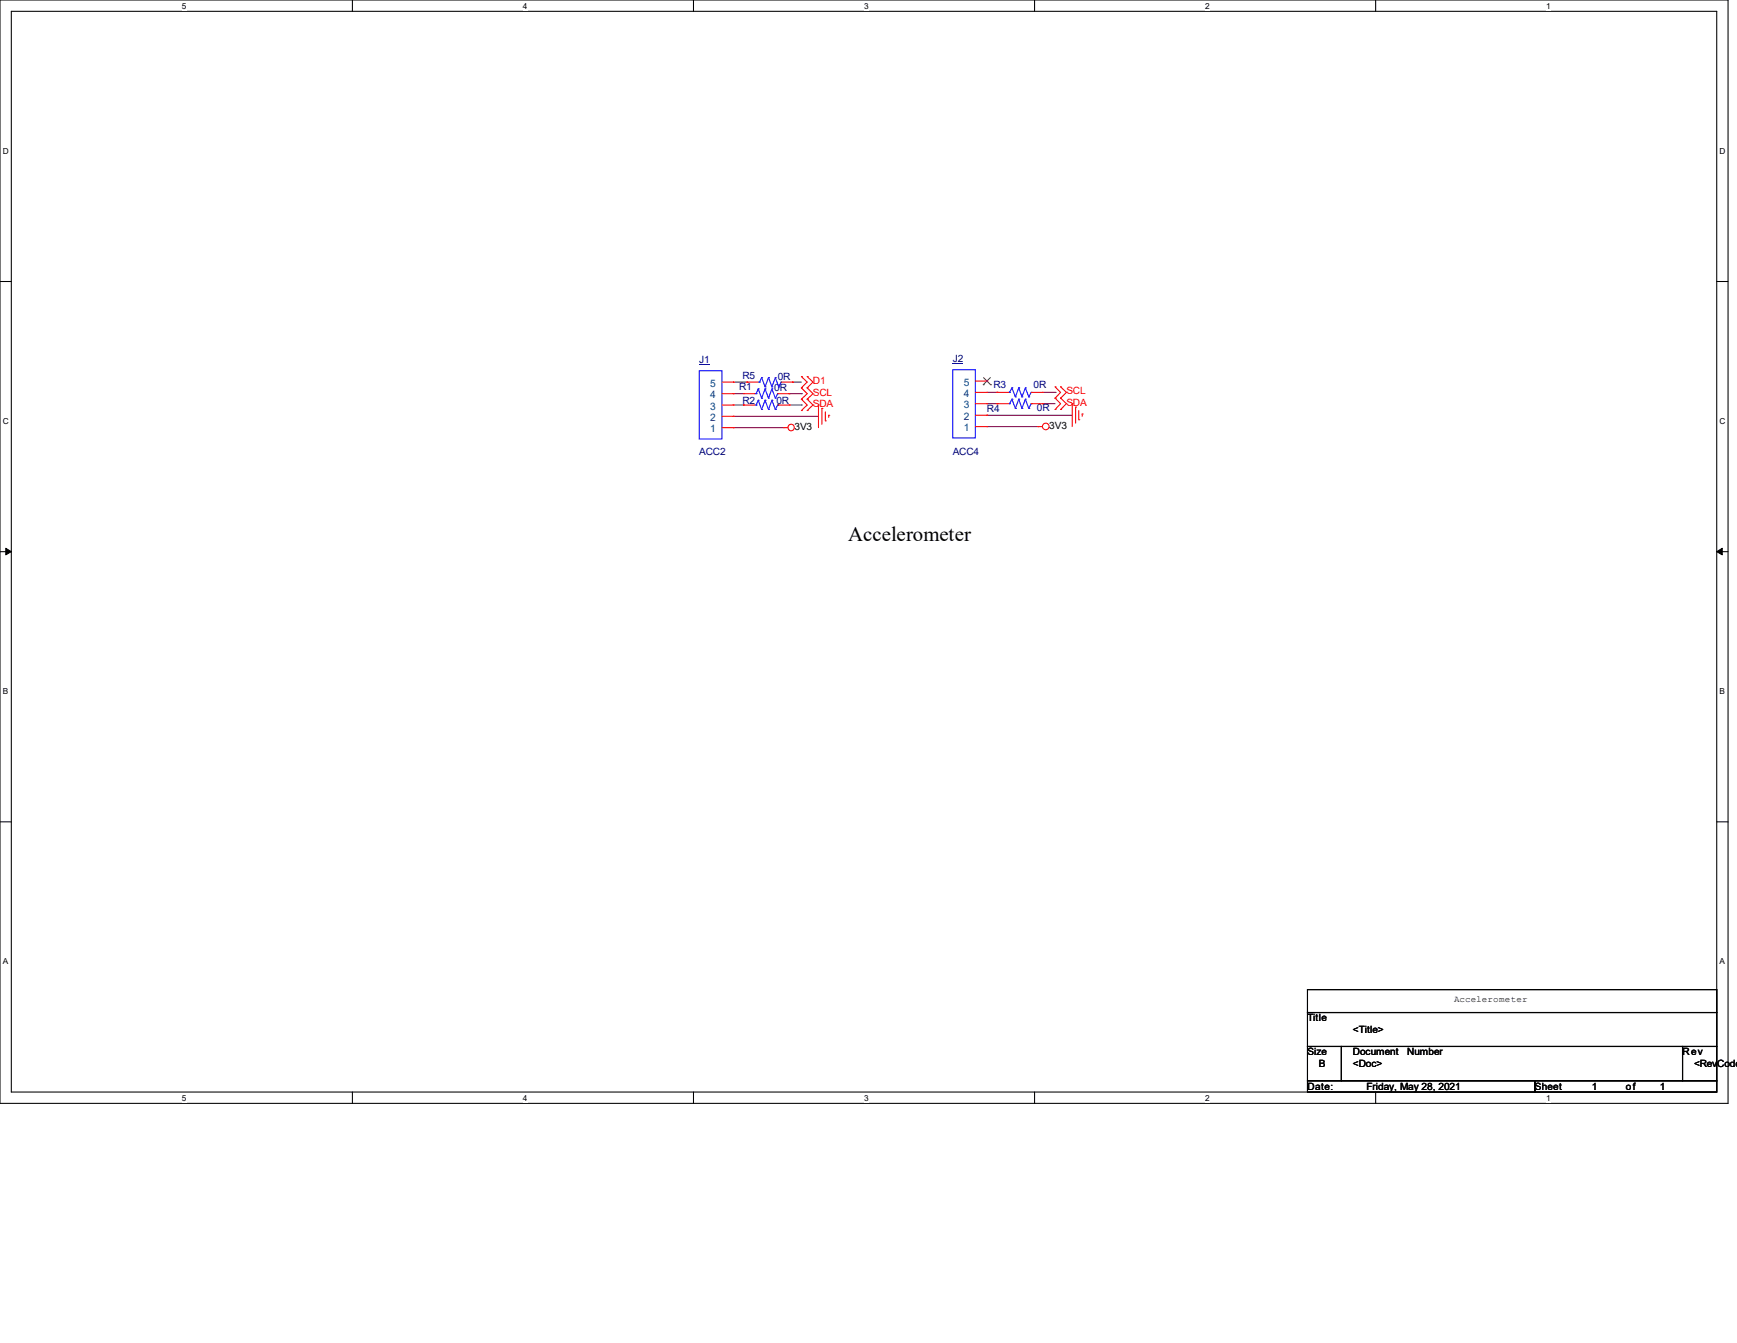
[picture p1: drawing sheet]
<svg xmlns="http://www.w3.org/2000/svg" width="279mm" height="216mm" viewBox="0 0 279 216" stroke-linecap="round" stroke-linejoin="round" font-family="sans-serif">
<path d="M0 0h278v177.4h-278zM1.8 1.8h274.3v173.8h-274.3z" fill="none" stroke="#000" stroke-width=".17"/>
<g fill="#fff">
<path d="M29.3 .2h.7v1.5h-.7z"/>
<path d="M29.3 175.8h.7v1.4h-.7z"/>
</g>
<path d="M56.7 0v1.8M56.7 175.6v1.8" fill="none" stroke="#000" stroke-width=".17"/>
<g fill="#fff">
<path d="M84.1 .2h.7v1.5h-.7z"/>
<path d="M84.1 175.8h.7v1.4h-.7z"/>
</g>
<path d="M111.5 0v1.8M111.5 175.6v1.8" fill="none" stroke="#000" stroke-width=".17"/>
<g fill="#fff">
<path d="M139 .2h.7v1.5h-.7z"/>
<path d="M139 175.8h.7v1.4h-.7z"/>
</g>
<path d="M166.4 0v1.8M166.4 175.6v1.8" fill="none" stroke="#000" stroke-width=".17"/>
<g fill="#fff">
<path d="M193.8 .2h.8v1.5h-.8z"/>
<path d="M193.8 175.8h.8v1.4h-.8z"/>
</g>
<path d="M221.3 0v1.8M221.3 175.6v1.8" fill="none" stroke="#000" stroke-width=".17"/>
<g fill="#fff">
<path d="M248.7 .2h.7v1.5h-.7z"/>
<path d="M248.7 175.8h.7v1.4h-.7z"/>
<path d="M.5 23.5h.9v1.5h-.9z"/>
<path d="M276.6 23.5h.9v1.5h-.9z"/>
<path d="M.5 67h.9v1.5h-.9z"/>
<path d="M276.6 67h.9v1.5h-.9z"/>
</g>
<path d="M0 45.3h1.8M276.1 45.3h1.9" fill="none" stroke="#000" stroke-width=".17"/>
<g fill="#fff">
<path d="M.5 110.4h.8v1.5h-.8z"/>
<path d="M276.6 110.4h.9v1.5h-.9z"/>
</g>
<path d="M0 88.7h1.8M276.1 88.7h1.9" fill="none" stroke="#000" stroke-width=".17"/>
<path d="M.9 88.1l.9 .6-.9 .5zM276.1 88.7l.9-.6v1.1z" fill="#000" stroke="#000" stroke-width=".16"/>
<g fill="#fff">
<path d="M.5 153.8h.8v1.5h-.8z"/>
<path d="M276.6 153.8h.9v1.5h-.9z"/>
</g>
<path d="M0 132.1h1.8M276.1 132.1h1.9M210.3 159.1h65.8v3.7h-65.8zM210.3 162.8h65.8v5.4h-65.8zM210.3 168.2h5.5v5.5h-5.5zM210.3 173.7h36.6v1.9h-36.6zM215.8 168.2h54.8v5.5h-54.8zM246.9 173.7h29.2v1.9h-29.2zM270.6 168.2h5.5v5.5h-5.5z" fill="none" stroke="#000" stroke-width=".17"/>
<g fill="none" stroke="#800040" stroke-width=".17">
<path d="M117.9 68.7h.1M117.9 66.9h.1M117.9 63.3h.1M117.9 68.7h8.1M117.9 66.9h13.8M117.9 65.1h1.7M117.9 63.3h1.7M117.9 61.4h2.2M119.6 65.1h.1M120.1 61.4h.1M126.9 65.1h2M126.9 63.3h2"/>
<path d="M127.5 61.4h.1M127.5 61.4h1.4M128.9 65.1h.1M128.9 63.3h.1M158.7 68.6h.1M158.7 66.8h.1M158.7 68.6h8.3M158.7 66.8h13.8M158.7 63.1h1.7M158.7 64.9h1.7M160.4 63.1h.1M160.4 64.9h.1"/>
<path d="M167.7 64.9h.1M167.7 63.1h2M167.7 64.9h2M169.7 63.1h.1"/>
</g>
<g fill="none" stroke="#f00" stroke-width=".17">
<path d="M119.6 65.1h.1M119.6 65.1h1.8M125.1 65.1h1.8M126 68.7h.1M126 68.7h.7M126.9 65.1h.1M128.9 66h.1M128.9 64.2h.1M128.9 62.4h.1M128.9 60.5h.1M128.9 64.2l.9 .9-.9 .9M128.9 62.4l.9 .9-.9 .9"/>
<path d="M128.9 60.5l.9 .9-.9 1M129.8 66h.1M129.8 64.2h.1M129.8 62.4h.1M129.8 60.5h.1M129.8 64.2l1 .9-1 .9M129.8 62.4l1 .9-1 .9M129.8 60.5l1 .9-1 1M131.7 65.1h.1M131.7 65.1v3.6M132.2 65.7h.1M132.2 65.7v2.5"/>
<path d="M132.8 67.6h.1M132.8 66.2v1.4M133.3 66.8h.1M133.3 66.8v.3M167 68.6h.1M167 68.6h.7M169.7 65.8h.1M169.7 64h.1M169.7 62.2h.1M169.7 64l.9 .9-.9 .9M169.7 62.2l.9 .9-.9 .9M170.6 65.8h.1"/>
<path d="M170.6 64h.1M170.6 62.2h.1M170.6 64l.9 .9-.9 .9M170.6 62.2l.9 .9-.9 .9M172.5 64.9h.1M172.5 64.9v3.7M173 65.4h.1M173 65.4v2.6M173.5 67.5h.1M173.5 66v1.5M174.1 66.5h.1M174.1 66.5v.4"/>
<circle cx="127.2" cy="68.7" r=".52"/>
<circle cx="168.2" cy="68.6" r=".53"/>
</g>
<g fill="none" stroke="#00f" stroke-width=".17">
<path d="M153.2 59.4h3.7v11h-3.7zM121.4 65.1h.2M121.6 65.1h.1M122 64.3h.1M122 64.3l-.4 .8M122 64.3l.5 1.5M122.5 65.8h.1M123.1 64.3h.1M123.1 64.3l-.6 1.5M123.1 64.3l.5 1.5M123.6 65.8h.1M124.2 64.3h.1"/>
<path d="M124.2 64.3l-.6 1.5M124.2 64.3l.5 1.5M124.7 65.8h.1M125.1 65.1h.1M125.1 65.1l-.4 .7"/>
</g>
<path d="M153.2 58.3h1.7v.1h-1.7z" fill="#000080"/>
<g fill="none" stroke="#f00" stroke-width=".17">
<path d="M156.9 68.6h1.8M156.9 66.8h1.8M156.9 64.9h1.8M156.9 63.1h1.8M156.9 61.3h1.8M158.7 68.6h.1M158.7 66.8h.1M158.7 64.9h.1M158.7 63.1h.1M158.7 61.3h.1M160.4 63.1h.1M160.4 64.9h.1"/>
<path d="M160.4 64.9h1.8M160.4 63.1h1.8M165.9 64.9h1.8M165.9 63.1h1.8M167.7 63.1h.1M167.7 64.9h.1"/>
</g>
<path d="M158.2 61.8h.1M158.2 60.7l1.1 1.1M159.3 60.7l-1.1 1.1M159.3 61.8h.1" fill="none" stroke="#804000" stroke-width=".16"/>
<g fill="none" stroke="#00f" stroke-width=".17">
<path d="M112.5 59.6h3.6v11h-3.6zM162.2 63.1h.2M162.2 64.9h.2M162.4 63.1h.1M162.4 64.9h.1M162.8 62.4h.1M162.8 64.2h.1M162.8 62.4l-.4 .7M162.8 62.4l.5 1.4M162.8 64.2l-.4 .7M162.8 64.2l.5 1.5M163.3 63.8h.1"/>
<path d="M163.3 65.7h.1M163.9 62.4h.1M163.9 64.2h.1M163.9 62.4l-.6 1.4M163.9 62.4l.5 1.4M163.9 64.2l-.6 1.5M163.9 64.2l.5 1.5M164.4 63.8h.1M164.4 65.7h.1M164.9 62.4h.1M164.9 64.2h.1M164.9 62.4l-.5 1.4"/>
<path d="M164.9 62.4l.6 1.4M164.9 64.2l-.5 1.5M164.9 64.2l.6 1.5M165.5 63.8h.1M165.5 65.7h.1M165.9 63.1h.1M165.9 64.9h.1M165.9 63.1l-.4 .7M165.9 64.9l-.4 .8"/>
</g>
<path d="M112.5 58.5h1.7v.1h-1.7z" fill="#000080"/>
<g fill="none" stroke="#f00" stroke-width=".17">
<path d="M116.1 68.7h1.8M116.1 66.9h1.8M116.1 65.1h1.8M116.1 63.3h1.8M116.1 61.4h1.8M117.9 68.7h.1M117.9 66.9h.1M117.9 65.1h.1M117.9 63.3h.1M117.9 61.4h.1M119.6 63.3h.1M119.6 63.3h1.8"/>
<path d="M120.1 61.4h.1M120.1 61.4h1.9M125.1 63.3h1.8M125.6 61.4h1.9M126.9 63.3h.1M127.5 61.4h.1"/>
</g>
<g fill="none" stroke="#00f" stroke-width=".17">
<path d="M121.4 63.3h.2M121.6 63.3h.1M122 62.5h.1M122 62.5l-.4 .8M122 62.5l.5 1.5M122 61.4h.2M122.2 61.4h.1M122.5 64h.1M122.5 60.7h.1M122.5 60.7l-.3 .7M122.5 60.7l.6 1.5M123.1 62.5h.1"/>
<path d="M123.1 62.2h.1M123.1 62.5l-.6 1.5M123.1 62.5l.5 1.5M123.6 64h.1M123.6 60.7h.1M123.6 60.7l-.5 1.5M123.6 60.7l.6 1.5M124.2 62.5h.1M124.2 62.2h.1M124.2 62.5l-.6 1.5M124.2 62.5l.5 1.5M124.7 64h.1"/>
<path d="M124.7 60.7h.1M124.7 60.7l-.5 1.5M124.7 60.7l.6 1.5M125.1 63.3h.1M125.1 63.3l-.4 .7M125.3 62.2h.1M125.6 61.4h.1M125.6 61.4l-.3 .8"/>
</g>
<text font-size="3.4" x="136.4" y="87">Accelerometer</text>
<g font-size="1.7" fill="#004080">
<text x="114.3" y="65.9">3</text>
<text x="114.3" y="64.1">4</text>
<text x="114.3" y="62.2">5</text>
<text x="155" y="65.7">3</text>
<text x="155" y="63.8">4</text>
<text x="155" y="62">5</text>
<text x="114.3" y="69.5">1</text>
<text x="114.3" y="67.7">2</text>
<text x="155" y="69.3">1</text>
<text x="155" y="67.5">2</text>
</g>
<g font-size="1.6" fill="#000080">
<text x="112.5" y="58.3">J1</text>
<text x="153.2" y="58.1">J2</text>
<text x="118.9" y="62.7">R1</text>
<text x="119.4" y="64.9">R2</text>
<text x="119.4" y="60.9">R5</text>
<text x="124.5" y="62.9">0R</text>
<text x="124.9" y="64.9">0R</text>
<text x="125.1" y="61">0R</text>
<text x="159.8" y="62.3">R3</text>
<text x="166.2" y="62.3">0R</text>
<text x="166.8" y="66">0R</text>
<text x="158.7" y="66.2">R4</text>
<text x="112.5" y="73.1">ACC2</text>
<text x="153.2" y="73.1">ACC4</text>
</g>
<g font-size="1.6" fill="#f00">
<text x="130.8" y="65.4">SDA</text>
<text x="130.8" y="63.6">SCL</text>
<text x="130.8" y="61.8">D1</text>
<text x="171.5" y="65.2">SDA</text>
<text x="171.5" y="63.4">SCL</text>
</g>
<g font-size="1.6">
<text x="127.8" y="69.1">3V3</text>
<text x="168.8" y="68.9">3V3</text>
<text x="210.3" y="164.2">Title</text>
<text x="217.6" y="166">&lt;Title&gt;</text>
<text x="210.3" y="169.7">Size</text>
<text x="212.1" y="171.5">B</text>
<text x="217.6" y="169.7">Document</text>
<text x="217.6" y="171.5">&lt;Doc&gt;</text>
<text x="226.4" y="169.7">Number</text>
<text x="270.7" y="169.7">Rev</text>
<text x="272.5" y="171.5">&lt;RevCode&gt;</text>
<text x="210.3" y="175.2">Date:</text>
<text x="219.8" y="175.2">Friday, May 28, 2021</text>
<text x="246.9" y="175.2">Sheet</text>
<text x="256" y="175.2">1</text>
<text x="261.5" y="175.2">of</text>
<text x="267" y="175.2">1</text>
</g>
<text font-size="1.5" x="233.9" y="161">Accelerometer</text>
<g font-size="1.3">
<text x="29.3" y="1.4">5</text>
<text x="84.1" y="1.4">4</text>
<text x="139" y="1.4">3</text>
<text x="193.8" y="1.4">2</text>
<text x="248.7" y="1.4">1</text>
<text x=".5" y="24.7">D</text>
<text x="276.6" y="24.7">D</text>
<text x=".5" y="68.2">C</text>
<text x="276.6" y="68.2">C</text>
<text x=".5" y="111.6">B</text>
<text x="276.6" y="111.6">B</text>
<text x=".5" y="155">A</text>
<text x="276.6" y="155">A</text>
<text x="29.3" y="177">5</text>
<text x="84.1" y="177">4</text>
<text x="139" y="177">3</text>
<text x="193.8" y="177">2</text>
<text x="248.7" y="177">1</text>
</g>
</svg>
